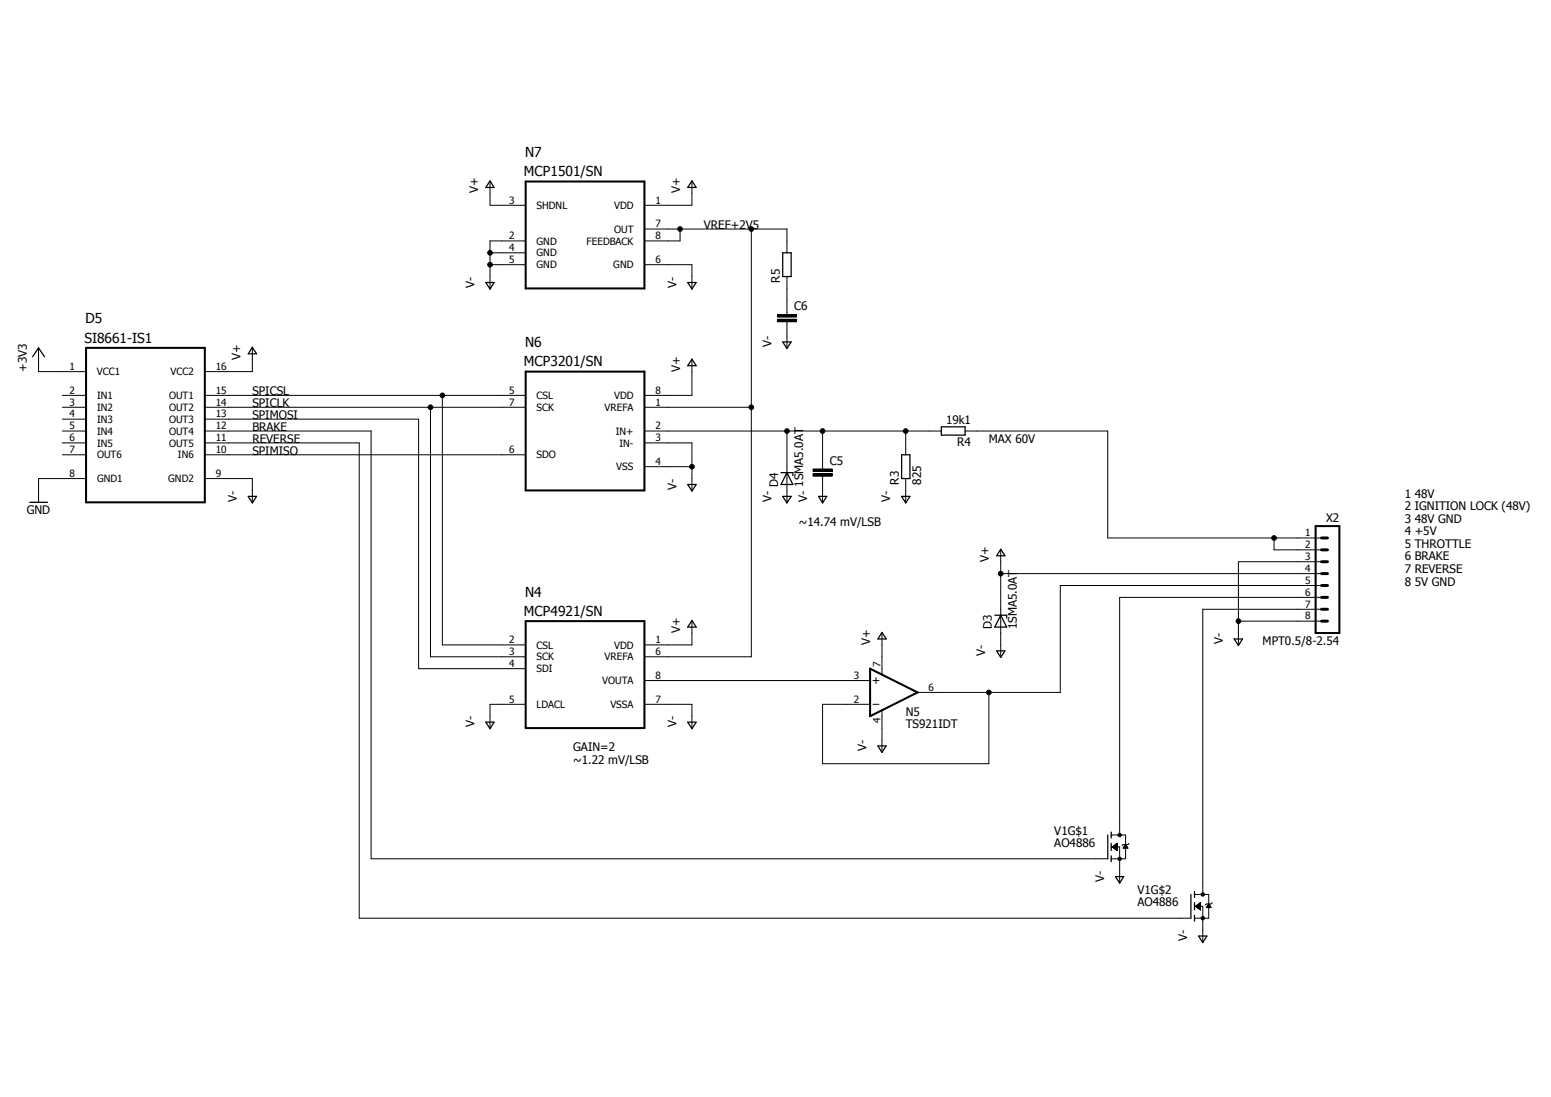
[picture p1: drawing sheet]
<svg xmlns="http://www.w3.org/2000/svg" width="420mm" height="297mm" viewBox="0 0 420 297" stroke-linecap="round" stroke-linejoin="round" font-family="sans-serif">
<path d="M4.2 39l411.8 219.1M416 39l-411.8 219.1" fill="none" stroke="#fff" stroke-width=".27"/>
<g fill="none" stroke="#000" stroke-width=".27">
<path d="M132.7 49.1v6.5h9.7M187.4 49.1v6.5h-12.8M132.7 71.7h9.7M132.7 68.5h9.7M142.4 65.2h-9.7v12.9M174.6 71.7h12.8v6.4M174.6 62h38.6v6.5M184.2 62v3.2h-9.6M203.5 62v115.8h-28.9M213.2 74.9v10.3M10.4 94.2v6.4h12.9M68.4 94.2v6.4h-12.9"/>
<path d="M187.4 97.4v9.7h-12.8M210.6 86.4h5.2v.7h-5.2zM210.6 85.2h5.2v.7h-5.2zM213.2 87.1v7.1M16.9 107.1h6.4M16.9 116.7h6.4M16.9 110.3h6.4M16.9 119.9h6.4M16.9 113.5h6.4M55.5 113.5h57.9v67.6h29M55.5 116.7h45v115.8h199.6M55.5 119.9h41.8v128.7h225.3"/>
<path d="M55.5 107.1h86.9M55.5 110.3h86.9M116.6 110.3v67.5h25.8M119.8 107.1v67.5h22.6M174.6 119.9h12.8v12.9M174.6 116.7h80.4M174.6 110.3h28.9M213.2 116.7v19.3M222.8 116.7v10.3M245.4 116.7v6.4M261.4 116.7h38.7v29h57.9M16.9 123.1h6.4"/>
<path d="M23.3 129.6h-12.9v6.4M55.5 123.1h86.9M55.5 129.6h12.9v6.4M174.6 126.4h12.8M220.2 128.3h5.2v.6h-5.2zM220.2 127h5.2v.7h-5.2zM222.8 128.9v7.1M245.4 129.6v6.4M271.1 155.3h86.9M271.1 148.9v28.9M345.1 145.7v3.2h12.9M358 158.5h-70.8v29h-38.6"/>
<path d="M358 152.1h-22.5v22.5M187.4 168.2v6.4h-12.8M238.9 171.4v11.3M335.5 168.2h22.5M358 165h-32.2v77.2M358 161.8h-54.7v64.3M142.4 190.7h-9.7v6.4M174.6 190.7h12.8v6.4M174.6 184.3h61.1M236.5 190.7h1.6M236.5 184.3h1.6M237.3 183.5v1.6"/>
<path d="M238.9 192.3v11.3M267.9 187.5v19.3h-45.1v-16.1h12.9M301 229.3h2.3v9.7M301 226.1h3.9v6.4h-3.9M301.4 229.3l1.2-1v2zM301.5 229.2h1.1M301.6 229.5h1M301.7 229.1h.9M301.7 229.6h.9M301.9 228.9h.7M301.9 229.7h.7M302 228.8h.6"/>
<path d="M302.1 229.9h.5M302.2 228.7h.4M302.2 230h.4M302.4 228.6h.2M302.4 230.1h.2M302.5 228.4h.1M302.6 230.3h.1M304.3 229.6h1.2M304.4 229.5h1M304.4 229.3h.9M304.5 229.2h.8M304.6 229.1h.6"/>
<path d="M304.7 228.9h.4M304.8 228.8h.2M304.9 228.7l.7 1h-1.4zM305.8 228.3l-.2 .4h-1.4l-.3 .3M323.6 245.4h2.2v9.7M323.6 242.2h3.8v6.4h-3.8M323.9 245.4l1.3-1v2zM324.1 245.5h1.1M324.1 245.3h1.1M324.2 245.7h1M324.2 245.2h1M324.4 245.8h.8"/>
<path d="M324.4 245h.8M324.6 244.9h.6M324.6 245.9h.6M324.8 244.8h.4M324.8 246h.4M324.9 246.2h.3M324.9 244.6h.3M325.1 246.3h.1M325.1 244.5h.1M326.8 245.7h1.2M326.9 245.5h1M327 245.4h.9"/>
<path d="M327.1 245.3h.7M327.2 245.2h.5M327.3 245h.3M327.4 244.9h.1M327.4 244.8l.7 .9h-1.3zM328.4 244.4l-.3 .4h-1.3l-.3 .3"/>
<circle cx="132.7" cy="71.7" r=".63"/>
<circle cx="132.7" cy="68.5" r=".63"/>
<circle cx="184.2" cy="62" r=".63"/>
<circle cx="203.5" cy="62" r=".63"/>
<circle cx="116.6" cy="110.3" r=".63"/>
<circle cx="119.8" cy="107.1" r=".63"/>
<circle cx="203.5" cy="110.3" r=".63"/>
<circle cx="213.2" cy="116.7" r=".63"/>
<circle cx="222.8" cy="116.7" r=".63"/>
<circle cx="245.4" cy="116.7" r=".63"/>
<circle cx="187.4" cy="126.4" r=".63"/>
<circle cx="271.1" cy="155.3" r=".63"/>
<circle cx="345.1" cy="145.7" r=".63"/>
<circle cx="335.5" cy="168.2" r=".63"/>
<circle cx="267.9" cy="187.5" r=".63"/>
<circle cx="303.3" cy="232.5" r=".46"/>
<circle cx="303.3" cy="226.1" r=".46"/>
<circle cx="325.8" cy="242.2" r=".46"/>
<circle cx="325.8" cy="248.6" r=".46"/>
</g>
<path d="M142.4 49.1h32.2v29h-32.2zM23.3 94.2h32.2v41.8h-32.2zM142.4 100.6h32.2v32.2h-32.2zM356.4 142.5h6.4v28.9h-6.4zM142.4 168.2h32.2v28.9h-32.2zM235.7 181.1l12.9 6.4-12.9 6.4z" fill="none" stroke="#000" stroke-width=".55"/>
<path d="M358 158.5h1.6M358 152.1h1.6M358 155.3h1.6M358 145.7h1.6M358 148.9h1.6M358 168.2h1.6M358 161.8h1.6M358 165h1.6" fill="none" stroke="#000" stroke-width=".8"/>
<g fill="none" stroke="#000" stroke-width=".34">
<path d="M132.7 49l1.1 1.8h-2.2zM187.4 49l1.2 1.8h-2.3zM131.6 76.5h2.2l-1.1 1.8zM186.3 76.5h2.3l-1.2 1.8zM212 68.5h2.3v6.4h-2.3zM8.8 96.6l1.6-2.4 1.7 2.4M68.4 94l1.1 1.8h-2.2zM187.4 97.2l1.2 1.8h-2.3zM212 92.6h2.3l-1.1 1.8zM255 115.6h6.4v2.2h-6.4zM8 136h4.9M67.3 134.4h2.2l-1.1 1.8z"/>
<path d="M186.3 131.2h2.3l-1.2 1.8zM211.6 128h3.2v.8M212 134.4h2.3l-1.1 1.8zM213.2 128l1.6 3.2h-3.2zM221.7 134.4h2.3l-1.2 1.8zM244.3 123.1h2.2v6.5h-2.2zM244.3 134.4h2.2l-1.1 1.8zM271.1 148.7l1.1 1.8h-2.2zM187.4 168l1.2 1.8h-2.3zM238.9 171.2l1.2 1.8h-2.3zM269.5 166.6h3.2v.8M270 176.2h2.2l-1.1 1.8z"/>
<path d="M271.1 166.6l1.6 3.2h-3.2zM334.3 173h2.3l-1.1 1.8zM131.6 195.5h2.2l-1.1 1.8zM186.3 195.5h2.3l-1.2 1.8zM237.8 202h2.3l-1.2 1.8zM300.1 226.1v6.4M301 225.3v1.6M301 228.3v2M301 231.7v1.6M302.2 237.4h2.2l-1.1 1.7zM322.6 242.2v6.4M323.6 241.4v1.6"/>
<path d="M323.6 244.4v2M323.6 247.8v1.6M324.7 253.4h2.2l-1.1 1.8z"/>
</g>
<g fill="#000">
<path d="M210.6 86.4h5.2v.7h-5.2z" fill-rule="evenodd"/>
<path d="M210.6 85.2h5.2v.7h-5.2z" fill-rule="evenodd"/>
<path d="M220.2 128.3h5.2v.6h-5.2z" fill-rule="evenodd"/>
<path d="M220.2 127h5.2v.7h-5.2z" fill-rule="evenodd"/>
<circle cx="132.7" cy="71.7" r=".63"/>
<circle cx="132.7" cy="68.5" r=".63"/>
<circle cx="184.2" cy="62" r=".63"/>
<circle cx="203.5" cy="62" r=".63"/>
<circle cx="116.6" cy="110.3" r=".63"/>
<circle cx="119.8" cy="107.1" r=".63"/>
<circle cx="203.5" cy="110.3" r=".63"/>
<circle cx="213.2" cy="116.7" r=".63"/>
<circle cx="222.8" cy="116.7" r=".63"/>
<circle cx="245.4" cy="116.7" r=".63"/>
<circle cx="187.4" cy="126.4" r=".63"/>
<circle cx="271.1" cy="155.3" r=".63"/>
<circle cx="345.1" cy="145.7" r=".63"/>
<circle cx="335.5" cy="168.2" r=".63"/>
<circle cx="267.9" cy="187.5" r=".63"/>
<circle cx="303.3" cy="232.5" r=".46"/>
<circle cx="303.3" cy="226.1" r=".46"/>
<circle cx="325.8" cy="242.2" r=".46"/>
<circle cx="325.8" cy="248.6" r=".46"/>
</g>
<g font-size="3.7">
<text x="141.9" y="47.8">MCP1501/SN</text>
<text x="142.2" y="42.5">N7</text>
<text x="23.1" y="87.6">D5</text>
<text x="22.8" y="92.8">SI8661-IS1</text>
<text x="142.2" y="94">N6</text>
<text x="141.9" y="99.2">MCP3201/SN</text>
<text x="142.2" y="161.6">N4</text>
<text x="141.9" y="166.8">MCP4921/SN</text>
</g>
<g font-size="3.2">
<text x="129.5" y="52.4" transform="rotate(-90 129.5 52.4)">V+</text>
<text x="184.2" y="52.4" transform="rotate(-90 184.2 52.4)">V+</text>
<text x="190.7" y="62">VREF+2V5</text>
<text x="128.6" y="77.9" transform="rotate(-90 128.6 77.9)">V-</text>
<text x="183.2" y="77.9" transform="rotate(-90 183.2 77.9)">V-</text>
<text x="211.3" y="76.5" transform="rotate(-90 211.3 76.5)">R5</text>
<text x="215.1" y="84">C6</text>
<text x="209" y="94" transform="rotate(-90 209 94)">V-</text>
<text x="7.2" y="100.6" transform="rotate(-90 7.2 100.6)">+3V3</text>
<text x="65.1" y="97.4" transform="rotate(-90 65.1 97.4)">V+</text>
<text x="184.2" y="100.6" transform="rotate(-90 184.2 100.6)">V+</text>
<text x="68.4" y="107.1">SPICSL</text>
<text x="68.4" y="110.3">SPICLK</text>
<text x="68.4" y="113.5">SPIMOSI</text>
<text x="68.4" y="119.9">REVERSE</text>
<text x="68.4" y="116.7">BRAKE</text>
<text x="256.3" y="114.8">19k1</text>
<text x="267.9" y="119.9">MAX 60V</text>
<text x="68.4" y="123.1">SPIMISO</text>
<text x="224.8" y="125.9">C5</text>
<text x="259.3" y="120.9">R4</text>
<text x="210.8" y="131.8" transform="rotate(-90 210.8 131.8)">D4</text>
<text x="217.5" y="131.8" transform="rotate(-90 217.5 131.8)">1SMA5.0AT</text>
<text x="243.4" y="131.2" transform="rotate(-90 243.4 131.2)">R3</text>
<text x="249.5" y="131.2" transform="rotate(-90 249.5 131.2)">825</text>
<text x="64.2" y="135.8" transform="rotate(-90 64.2 135.8)">V-</text>
<text x="183.2" y="132.6" transform="rotate(-90 183.2 132.6)">V-</text>
<text x="209" y="135.8" transform="rotate(-90 209 135.8)">V-</text>
<text x="218.6" y="135.8" transform="rotate(-90 218.6 135.8)">V-</text>
<text x="241.2" y="135.8" transform="rotate(-90 241.2 135.8)">V-</text>
<text x="380.5" y="134.8">1 48V</text>
<text x="7.2" y="139.2">GND</text>
<text x="216.4" y="142.5">~14.74 mV/LSB</text>
<text x="359.2" y="141.5">X2</text>
<text x="380.5" y="138.2">2 IGNITION LOCK (48V)</text>
<text x="380.5" y="141.6">3 48V GND</text>
<text x="380.5" y="145">4 +5V</text>
<text x="380.5" y="148.4">5 THROTTLE</text>
<text x="267.9" y="152.1" transform="rotate(-90 267.9 152.1)">V+</text>
<text x="380.5" y="151.8">6 BRAKE</text>
<text x="380.5" y="155.2">7 REVERSE</text>
<text x="380.5" y="158.5">8 5V GND</text>
<text x="184.2" y="171.4" transform="rotate(-90 184.2 171.4)">V+</text>
<text x="268.7" y="170.4" transform="rotate(-90 268.7 170.4)">D3</text>
<text x="275.5" y="170.4" transform="rotate(-90 275.5 170.4)">1SMA5.0AT</text>
<text x="235.7" y="174.6" transform="rotate(-90 235.7 174.6)">V+</text>
<text x="266.9" y="177.7" transform="rotate(-90 266.9 177.7)">V-</text>
<text x="331.3" y="174.5" transform="rotate(-90 331.3 174.5)">V-</text>
<text x="342" y="174.6">MPT0.5/8-2.54</text>
<text x="128.6" y="197" transform="rotate(-90 128.6 197)">V-</text>
<text x="183.2" y="197" transform="rotate(-90 183.2 197)">V-</text>
<text x="245.4" y="197.1">TS921IDT</text>
<text x="245.4" y="193.9">N5</text>
<text x="155.3" y="203.4">GAIN=2</text>
<text x="234.7" y="203.4" transform="rotate(-90 234.7 203.4)">V-</text>
<text x="155.3" y="206.8">~1.22 mV/LSB</text>
<text x="285.6" y="226.1">V1G$1</text>
<text x="285.6" y="229.3">AO4886</text>
<text x="299.1" y="238.8" transform="rotate(-90 299.1 238.8)">V-</text>
<text x="308.1" y="242.2">V1G$2</text>
<text x="308.1" y="245.4">AO4886</text>
<text x="321.6" y="254.9" transform="rotate(-90 321.6 254.9)">V-</text>
</g>
<g font-size="2.7">
<text x="138" y="55.1">3</text>
<text x="145.4" y="56.6">SHDNL</text>
<text x="166.4" y="56.6">VDD</text>
<text x="177.5" y="55.1">1</text>
<text x="138" y="64.8">2</text>
<text x="166.4" y="63">OUT</text>
<text x="177.5" y="64.8">8</text>
<text x="177.5" y="61.6">7</text>
<text x="138" y="71.2">5</text>
<text x="138" y="68">4</text>
<text x="145.4" y="69.4">GND</text>
<text x="145.4" y="66.2">GND</text>
<text x="158.9" y="66.2">FEEDBACK</text>
<text x="177.5" y="71.2">6</text>
<text x="145.4" y="72.6">GND</text>
<text x="166.1" y="72.6">GND</text>
<text x="18.9" y="100.2">1</text>
<text x="26.3" y="101.6">VCC1</text>
<text x="46.2" y="101.6">VCC2</text>
<text x="58.5" y="100.2">16</text>
<text x="18.9" y="106.6">2</text>
<text x="58.5" y="106.6">15</text>
<text x="138" y="106.6">5</text>
<text x="177.5" y="106.6">8</text>
<text x="18.9" y="109.8">3</text>
<text x="18.9" y="113">4</text>
<text x="26.3" y="108">IN1</text>
<text x="26.3" y="111.3">IN2</text>
<text x="45.8" y="111.3">OUT2</text>
<text x="45.8" y="108">OUT1</text>
<text x="58.5" y="113">13</text>
<text x="58.5" y="109.8">14</text>
<text x="138" y="109.8">7</text>
<text x="145.4" y="108">CSL</text>
<text x="145.4" y="111.3">SCK</text>
<text x="163.8" y="111.3">VREFA</text>
<text x="166.4" y="108">VDD</text>
<text x="177.5" y="109.8">1</text>
<text x="18.9" y="116.2">5</text>
<text x="18.9" y="119.5">6</text>
<text x="26.3" y="114.5">IN3</text>
<text x="26.3" y="117.7">IN4</text>
<text x="45.8" y="117.7">OUT4</text>
<text x="45.8" y="114.5">OUT3</text>
<text x="58.5" y="119.5">11</text>
<text x="58.5" y="116.2">12</text>
<text x="166.8" y="117.7">IN+</text>
<text x="177.5" y="116.2">2</text>
<text x="177.5" y="119.5">3</text>
<text x="18.9" y="122.7">7</text>
<text x="26.3" y="120.9">IN5</text>
<text x="26.3" y="124.1">OUT6</text>
<text x="45.8" y="120.9">OUT5</text>
<text x="48.2" y="124.1">IN6</text>
<text x="58.5" y="122.7">10</text>
<text x="138" y="122.7">6</text>
<text x="145.4" y="124.1">SDO</text>
<text x="167.8" y="120.9">IN-</text>
<text x="177.5" y="125.9">4</text>
<text x="18.9" y="129.1">8</text>
<text x="26.3" y="130.6">GND1</text>
<text x="45.6" y="130.6">GND2</text>
<text x="58.5" y="129.1">9</text>
<text x="166.9" y="127.3">VSS</text>
<text x="353.6" y="148.4">2</text>
<text x="353.6" y="145.2">1</text>
<text x="353.6" y="154.9">4</text>
<text x="353.6" y="151.6">3</text>
<text x="353.6" y="161.3">6</text>
<text x="353.6" y="158.1">5</text>
<text x="353.6" y="167.7">8</text>
<text x="353.6" y="164.5">7</text>
<text x="138" y="174.2">2</text>
<text x="138" y="177.4">3</text>
<text x="145.4" y="175.6">CSL</text>
<text x="145.4" y="178.8">SCK</text>
<text x="163.8" y="178.8">VREFA</text>
<text x="166.4" y="175.6">VDD</text>
<text x="177.5" y="174.2">1</text>
<text x="177.5" y="177.4">6</text>
<text x="138" y="180.6">4</text>
<text x="145.4" y="182">SDI</text>
<text x="163.1" y="185.3">VOUTA</text>
<text x="177.5" y="183.8">8</text>
<text x="231.3" y="183.8">3</text>
<text x="238.5" y="180.6" transform="rotate(-90 238.5 180.6)">7</text>
<text x="138" y="190.2">5</text>
<text x="145.4" y="191.7">LDACL</text>
<text x="165.3" y="191.7">VSSA</text>
<text x="177.5" y="190.2">7</text>
<text x="231.3" y="190.2">2</text>
<text x="251.5" y="187">6</text>
<text x="238.5" y="195.9" transform="rotate(-90 238.5 195.9)">4</text>
</g>
</svg>
